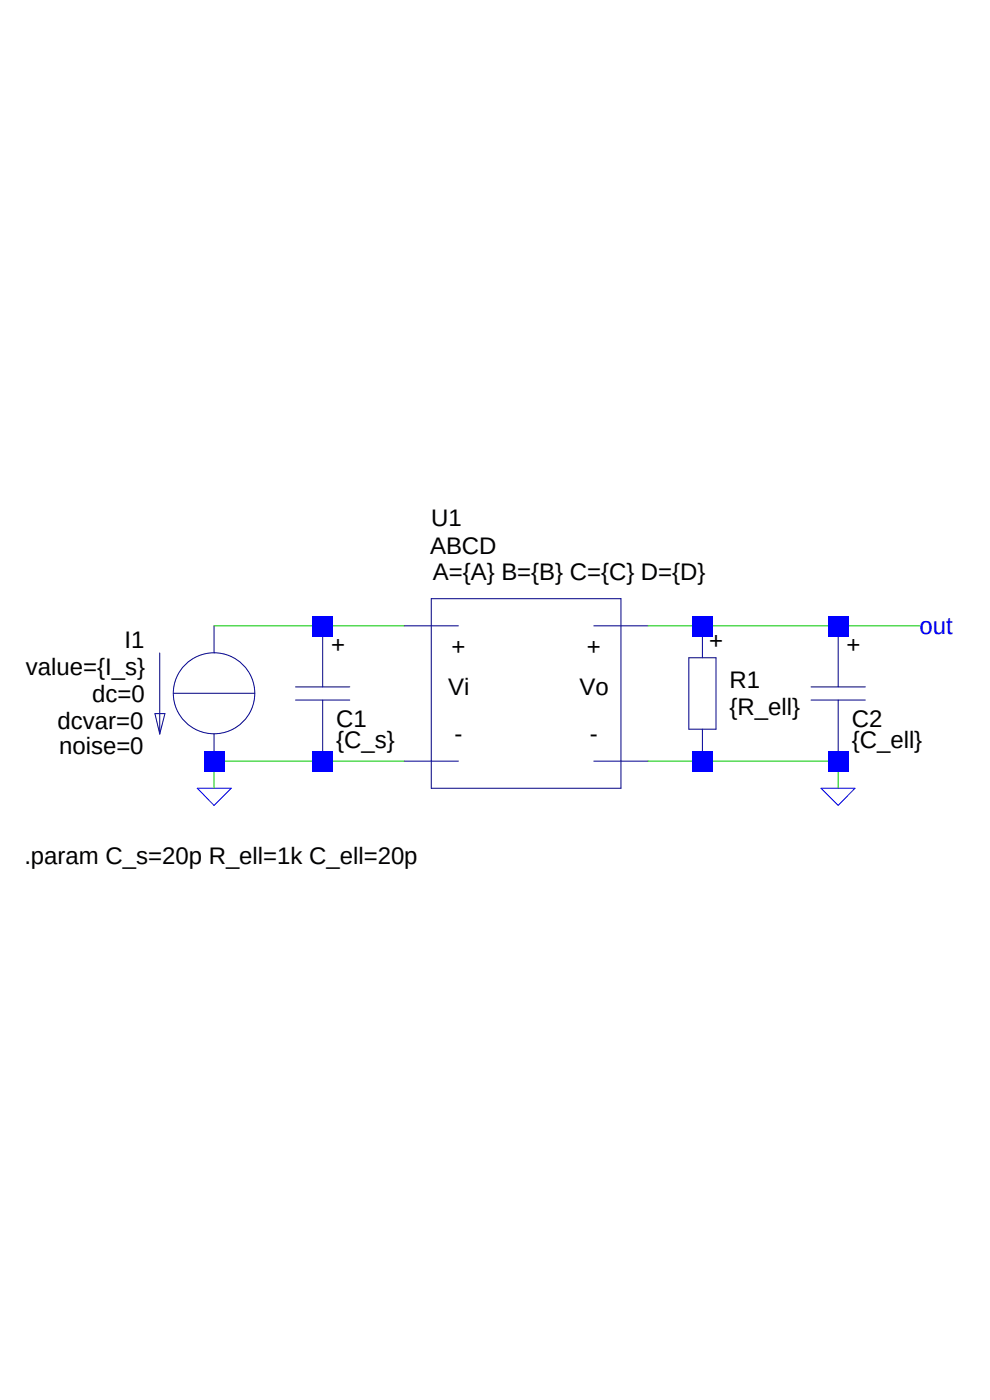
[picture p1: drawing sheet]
Version 4
SHEET 1 880 680
WIRE 96 112 32 112
WIRE 144 112 96 112
WIRE 320 112 288 112
WIRE 400 112 320 112
WIRE 448 112 400 112
WIRE 96 192 32 192
WIRE 144 192 96 192
WIRE 320 192 288 192
WIRE 400 192 320 192
WIRE 32 208 32 192
WIRE 400 208 400 192
FLAG 32 208 0
FLAG 448 112 out
FLAG 400 208 0
SYMBOL SLABCD 224 96 R0
WINDOW 38 -45 -31 Center 2
WINDOW 3 -63 -16 Left 2
SYMATTR Value A={A} B={B} C={C} D={D}
SYMATTR InstName U1
SYMBOL SLC 96 112 R0
SYMATTR InstName C1
SYMATTR Value {C_s}
SYMBOL SLI 32 112 M0
SYMATTR InstName I1
SYMATTR Value value={I_s}
SYMBOL SLR 320 112 R0
SYMATTR InstName R1
SYMATTR Value {R_ell}
SYMBOL SLC 400 112 R0
SYMATTR InstName C2
SYMATTR Value {C_ell}
TEXT -80 248 Left 2 !.param C_s=20p R_ell=1k C_ell=20p
